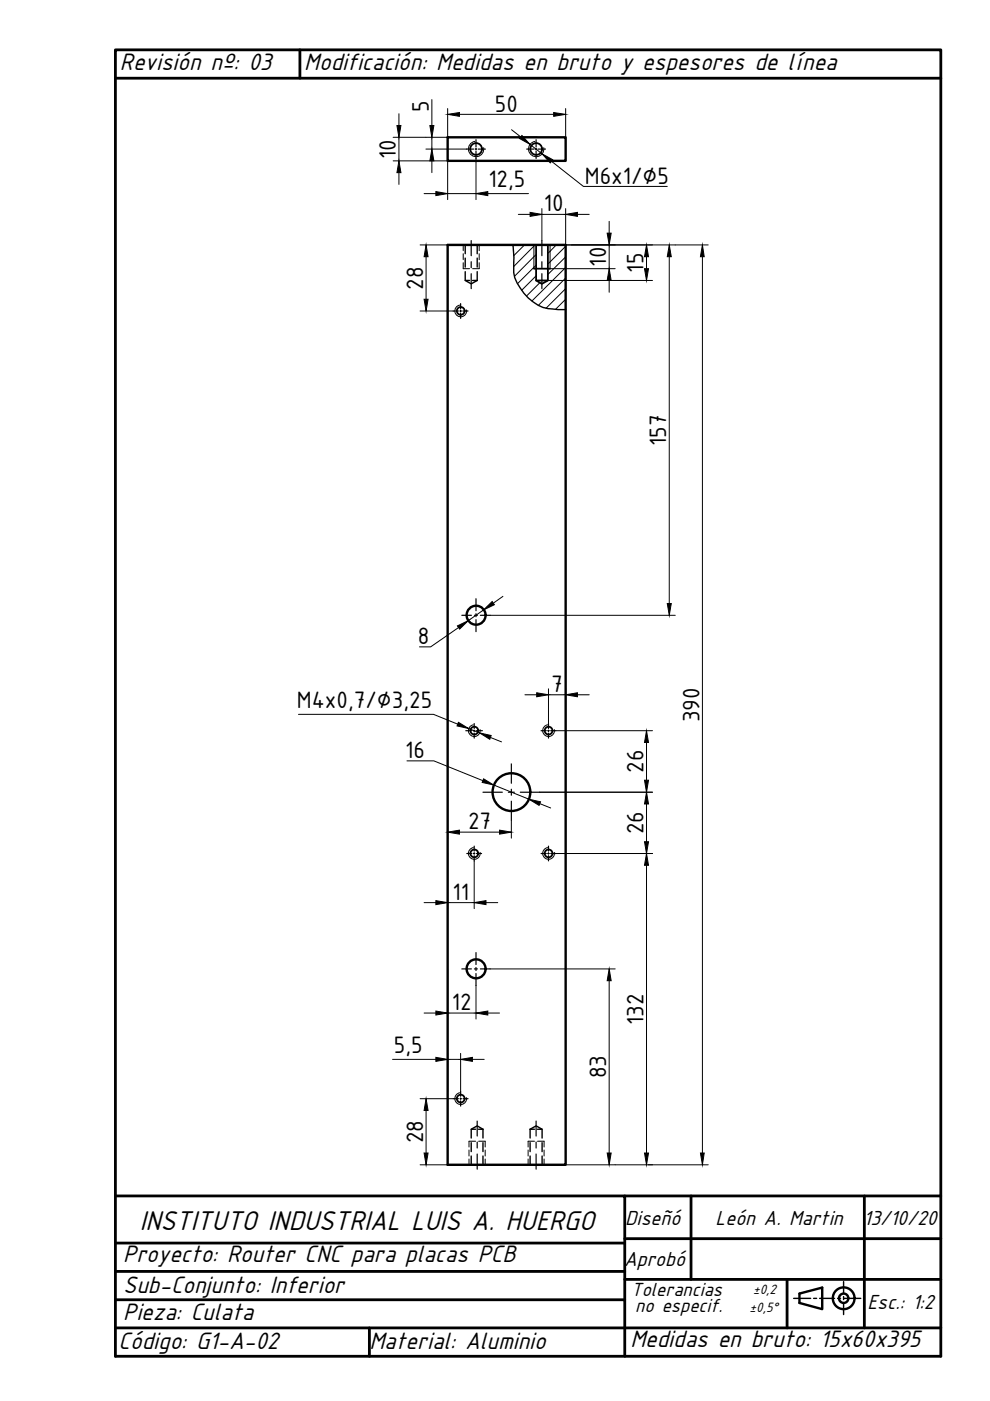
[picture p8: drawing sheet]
<svg xmlns="http://www.w3.org/2000/svg" width="210mm" height="297mm" viewBox="0 0 210 297" stroke-linecap="round" stroke-linejoin="round" font-family="sans-serif">
<!-- layer: 0 -->
<g fill="none" stroke="#000" stroke-width=".59">
<path d="M63.6 10.6v6M24.5 253.6h108v34M132.5 253.6h67M146.5 253.6v17.7M183.3 253.6v27.9M24.5 275.6h108M24.5 269.6h108M24.5 263.6h108M132.5 271.3h67M132.5 262.6h67M166.9 271.3v10.2M24.5 287.6v-277h175v277"/>
<path d="M24.5 281.5h175M78.3 281.5v6.1"/>
</g>
<!-- layer: DIBUJO -->
<path d="M24.5 16.6h175M24.5 287.6h175" fill="none" stroke="#000" stroke-width=".59"/>
<!-- layer: 0 -->
<g fill="none" stroke="#000" stroke-width=".51">
<path d="M94.9 29.1h25v5h-25zM94.9 51.9h25v195.1h-25zM169.5 274.3l4.8-1.3v4.6l-4.8-1.3z"/>
<circle cx="100.9" cy="130.4" r="2.01"/>
<circle cx="108.4" cy="167.9" r="4"/>
<circle cx="100.9" cy="205.4" r="2.01"/>
<circle cx="178.9" cy="275.3" r="2.31"/>
<circle cx="178.9" cy="275.3" r=".99"/>
</g>
<g fill="none" stroke="#000" stroke-width=".3">
<path d="M98.6 57.6v1.9l1.3 .7 1.3-.7M98.6 51.9v1.9M98.6 54.7v1.9M98.6 59.5h1M100.2 59.5h1M101.2 51.9v1.9M101.2 54.7v1.9M101.2 57.6v1.9M108.8 51.9l.2 2.7a9.6 9.6 0 0 0 5.1 10.1 11.1 11.1 0 0 0 5.8 .9M99.9 239.4h.9M101.5 239.4h.9M102.4 239.4l-1.2-.7-1.3 .7v1.9"/>
<path d="M102.4 239.4v1.9M112.4 239.4l1.3-.7 1.2 .7v1.9M112.4 239.4h.9M112.4 239.4v1.9M114 239.4h.9M99.9 242.3v1.9M99.9 245.1v1.9M102.4 242.3v1.9M102.4 245.1v1.9M112.4 242.3v1.9M112.4 245.1v1.9M114.9 242.3v1.9"/>
<path d="M114.9 245.1v1.9M168.3 275.3h3.6M172.5 275.3h.6M173.8 275.3h3.2M177.6 275.3h.6M178.9 271.7v2.6M178.9 274.9v.6M178.9 276.2v2.5M178.9 275.3h3.6"/>
</g>
<g fill="none" stroke="#000" stroke-width=".25">
<path d="M24.5 10.6h87.5M98.9 31.6h1.5M100.8 31.6h.2M100.9 29.6v1.5M100.9 31.4v.4M100.9 32.1v1.5M101.4 31.6h1.5M109.9 29.1h4M111.7 31.6h1.5M113.5 31.6h.3M113.7 29.6v1.5M113.7 31.4v.4"/>
<path d="M113.7 32.1v1.5M114.1 31.6h1.6M99.9 51v3.2M99.9 55.5v1.3M99.9 58v3.2M114.9 51v3.2M114.9 55.5v1.3M114.9 58v3.2M96.1 65.9h1.1M97.5 65.9h.3M97.7 64.4v1.1M97.7 65.8v.3"/>
<path d="M97.7 66.4v1.1M98.1 65.9h1.1M97.9 130.5h2M100.6 130.5h.6M100.9 126.9v2.6M100.9 130.1v.7M100.9 131.4v2.5M101.9 130.5h2M98.8 154.9h1.2M100.4 154.9h.3M100.5 153.4v1.1M100.5 154.8v.3"/>
<path d="M100.5 155.4v1.1M101 154.9h1.3M114.7 154.9h1.1M116.1 154.9h.4M116.3 153.4v1.1M116.3 154.8v.3M116.3 155.4v1.1M116.8 154.9h1.1M100.5 179.4v1.1M102.4 168h4.1M107.8 168h1.3M108.4 162v4.1"/>
<path d="M108.4 167.3v1.3M108.4 169.9v4M110.3 168h4.1M116.3 179.4v1.1M99 181h1M100.4 181h.3M100.5 180.8v.3M100.5 181.4v1.1M101 181h1.1M114.7 181h1.1M116.1 181h.4M116.3 180.8v.3"/>
<path d="M116.3 181.4v1.1M116.8 181h1.1M97.9 205.4h2M100.6 205.4h.6M100.9 202v2.5M100.9 205.1v.7M100.9 206.4v2.5M101.9 205.4h2M96.1 232.9h1.1M97.5 232.9h.3M97.7 231.4v1M97.7 232.8v.3"/>
<path d="M97.7 233.4v1.1M98.2 232.9h1M101.2 237.7v3.2M113.7 237.7v3.2M101.2 242.1v1.3M101.2 244.7v3.2M113.7 242.1v1.3M113.7 244.7v3.2"/>
</g>
<g fill="none" stroke="#000" stroke-width=".21">
<path d="M83.4 34.1h11.5v8.2M84.6 24.1v2.5M84.6 29.1v5M84.6 36.6v2.5M90.3 31.6h8.6M91.6 21.1v5.5M91.6 29.1v2.5M91.6 34.1v2.5M94.9 23v6.1h-11.5M97.4 24.2h20M100.7 30a1.63 1.63 0 0 0-1.4 1.9 1.63 1.63 0 0 0 1.9 1.3 1.63 1.63 0 0 0 1.3-1.9M100.9 33.6v8.7"/>
<path d="M108.5 27.5l1.9 1.5M112.4 30.6l2.5 2M113.4 30a1.63 1.63 0 0 0-1.3 1.9 1.63 1.63 0 0 0 1.9 1.3 1.63 1.63 0 0 0 1.3-1.9M116.9 34.2l6.8 5.3h17.8M119.9 23v6.1M89.1 51.9h5.8M89.9 41h2.5M90.3 54.4v9M94.9 41h6M98.2 55.7v1.3h1.4M98.2 51.9v1.3M98.2 53.8v1.3"/>
<path d="M101.6 55.7v1.3h-1.4M101.6 51.9v1.3M101.6 53.8v1.3M103.4 41h8.7M109 51.9l-.2 .2M109.9 45.5h2.5M111.2 51.9l-2.3 2.3M113.2 51.9v5.1M113.5 51.9l-4.6 4.6M113.7 54l-4.6 4.6M113.7 56.2l-4 3.9M113.7 58.5l-3.1 3"/>
<path d="M114.5 59.9l-2.9 2.9M114.9 44.2v6.8M114.9 45.5h5M116.2 59.5h22.1M116.4 57h14M116.6 51.9v5.1M117.9 51.9l-1.7 1.8M119.9 52.2l-3.7 3.8M119.9 54.5l-3.7 3.7M119.9 56.7l-7.1 7.1M119.9 59l-5.8 5.8M119.9 44.2v7.7h30.3"/>
<path d="M122.4 45.5h2.5M129.2 46.9v2.5M129.2 51.9v5.1M129.2 59.5v2.5M137.1 54.4v2.6M141.9 54.4v73.6M148.9 54.4v190.1M89.1 65.9h7M97.5 64.7a1.25 1.25 0 0 0-1 1.4 1.25 1.25 0 0 0 1.4 1.1 1.25 1.25 0 0 0 1-1.5M119.9 61.2l-4.1 4.1M119.9 63.4l-2.1 2.2M97.2 133l-5.9 4.1h-2.4"/>
<path d="M102.5 129.3l-3.2 2.3M103.9 130.5h39.3M106.6 126.4l-2 1.5M63.3 151.5h28.6l5.1 2M99.4 154.5l2.3 .9M100.3 153.7a1.25 1.25 0 0 0-1 1.4 1.25 1.25 0 0 0 1.5 1 1.25 1.25 0 0 0 1-1.4M104 156.4l2.3 .9M111.3 147.3h2.5M116.1 153.7a1.25 1.25 0 0 0-1 1.4 1.25 1.25 0 0 0 1.4 1 1.25 1.25 0 0 0 1-1.4M116.3 146v7.4M116.3 147.3h3.6M117.9 154.9h20.4"/>
<path d="M119.9 146v35M122.4 147.3h2.5M137.1 157.4v8M86.3 161.3h5.7l10.4 4.2M94.9 168v9.7M97.4 176.4h8.5M100.3 179.7a1.25 1.25 0 0 0-1 1.5 1.25 1.25 0 0 0 1.5 1 1.25 1.25 0 0 0 1-1.5M104.7 166.4l7.4 3M108.4 173.9v3.8M114.4 168h23.9M114.4 170.4l2.4 .9M116.1 179.7a1.25 1.25 0 0 0-1 1.5 1.25 1.25 0 0 0 1.4 1 1.25 1.25 0 0 0 1-1.5"/>
<path d="M137.1 170.5v8M89.9 191.4h2.5M94.9 181v11.6M94.9 191.4h5.6M100.5 182.5v10.1M103 191.4h2.5M117.9 181h20.4M137.1 183.5v61M89.9 214.8h2.5M94.9 205.4v10.7M94.9 214.8h6M100.9 208.9v7.2"/>
<path d="M103.4 214.8h2.5M103.9 205.4h26.5M129.2 207.9v36.6M83.2 224.6h9.2M89.1 232.9h7M90.3 235.4v9.1M94.9 223.3v8.1M94.9 224.6h2.8M97.5 231.7a1.25 1.25 0 0 0-1 1.4 1.25 1.25 0 0 0 1.4 1.1 1.25 1.25 0 0 0 1-1.5M97.7 223.3v8.1M100.2 224.6h2.5M89.1 247h5.8"/>
<path d="M99.4 243.8v1.3M99.4 245.7v1.3M100.8 242h-1.4v1.2M101.5 242h1.4v1.2M102.9 243.8v1.3M102.9 245.7v1.3M112 243.8v1.3M112 245.7v1.3M113.3 242h-1.3v1.2M114 242h1.4v1.2M115.4 243.8v1.3M115.4 245.7v1.3"/>
<path d="M119.9 247h30.3"/>
</g>
<g fill="none" stroke="#000" stroke-width=".38">
<path d="M113.2 57h3.4M113.7 51.9v7.6h2.5v-7.6M113.7 59.5l1.2 .7 1.3-.7"/>
<circle cx="100.9" cy="31.6" r="1.25"/>
<circle cx="113.7" cy="31.6" r="1.25"/>
<circle cx="97.7" cy="65.9" r=".83"/>
<circle cx="100.6" cy="154.9" r=".83"/>
<circle cx="116.3" cy="154.9" r=".83"/>
<circle cx="100.6" cy="180.9" r=".83"/>
<circle cx="116.3" cy="180.9" r=".83"/>
<circle cx="97.7" cy="232.9" r=".83"/>
</g>
<g fill="#000" stroke="#000" stroke-width=".21">
<path d="M84.2 26.6h.8l-.4 2.5zM84.6 34.1l.4 2.5h-.8zM91.6 31.6l.4 2.5h-.9zM91.1 26.6h.9l-.4 2.5zM94.9 24.2l2.5-.3v.8zM110.7 28.7l1.7 1.9-2.2-1.2zM114.9 32.6l2.3 1.3-.5 .6zM117.4 23.9l2.5 .3-2.5 .5zM90.3 51.9l.5 2.5h-.9zM92.4 40.6l2.5 .4-2.5 .5zM100.9 41l2.5-.4v.9zM112.4 45l2.5 .5-2.5 .4z"/>
<path d="M119.9 45.5l2.5-.5v.9zM128.7 49.4h.9l-.4 2.5zM129.2 57l.4 2.5h-.9zM137.1 51.9l.4 2.5h-.8zM136.7 57h.8l-.4 2.5zM141.9 51.9l.4 2.5h-.8zM148.9 51.9l.4 2.5h-.8zM89.9 63.4h.9l-.5 2.5zM97 132.7l2.3-1.1-1.8 1.8zM102.5 129.3l1.9-1.8 .4 .7zM141.5 128h.8l-.4 2.5zM97.2 153.1l2.2 1.4-2.5-.6z"/>
<path d="M101.7 155.4l2.4 .5-.3 .8zM113.8 146.9l2.5 .4-2.5 .4zM119.9 147.3l2.5-.4v.8zM137.1 154.9l.4 2.5h-.8zM94.9 176.4l2.5-.4v.9zM102.5 165.1l2.2 1.3-2.5-.5zM105.9 176l2.5 .4-2.5 .5zM112.1 169.4l2.5 .6-.3 .8zM136.7 178.5h.8l-.4 2.5zM137.1 168l.4 2.5h-.8zM136.7 165.4h.8l-.4 2.6zM92.4 191l2.5 .4-2.5 .4z"/>
<path d="M100.5 191.4l2.5-.4v.8zM137.1 181l.4 2.5h-.8zM92.4 214.4l2.5 .4-2.5 .4zM100.9 214.8l2.5-.4v.8zM129.2 205.4l.4 2.5h-.9zM90.3 232.9l.5 2.5h-.9zM92.4 224.2l2.5 .4-2.5 .4zM97.7 224.6l2.5-.4v.8zM89.9 244.5h.9l-.5 2.5zM128.7 244.5h.9l-.4 2.5zM136.7 244.5h.8l-.4 2.5zM148.5 244.5h.8l-.4 2.5z"/>
</g>
<text font-size="6.4" x="29.6" y="260.9">INSTITUTO INDUSTRIAL LUIS A. HUERGO</text>
<g font-size="5.6">
<text x="25.4" y="14.8">Revisión nº: 03</text>
<text x="64.5" y="14.8">Modificación: Medidas en bruto y espesores de línea</text>
<text x="26.1" y="267.6">Proyecto: Router CNC para placas PCB</text>
<text x="26.1" y="274.1">Sub-Conjunto: Inferior</text>
<text x="26.1" y="279.9">Pieza: Culata</text>
<text x="25.1" y="286">Código: G1-A-02</text>
<text x="78.3" y="286.1">Material: Aluminio</text>
<text x="133.6" y="285.7">Medidas en bruto: 15x60x395</text>
</g>
<g font-size="5.4">
<text x="90.9" y="23.8" transform="rotate(-90 90.9 23.8)">5</text>
<text x="104.9" y="23.7">50</text>
<text x="83.9" y="33.7" transform="rotate(-90 83.9 33.7)">10</text>
<text x="103.5" y="39.7">12,5</text>
<text x="124" y="38.9">M6x1/∅5</text>
<text x="115.3" y="44.8">10</text>
<text x="128.5" y="56.5" transform="rotate(-90 128.5 56.5)">10</text>
<text x="136.4" y="57.8" transform="rotate(-90 136.4 57.8)">15</text>
<text x="89.7" y="61.4" transform="rotate(-90 89.7 61.4)">28</text>
<text x="141.3" y="94.5" transform="rotate(-90 141.3 94.5)">157</text>
<text x="88.6" y="136.6">8</text>
<text x="116.9" y="146.7">7</text>
<text x="62.9" y="150.1">M4x0,7/∅3,25</text>
<text x="148.3" y="153.1" transform="rotate(-90 148.3 153.1)">390</text>
<text x="85.9" y="160.7">16</text>
<text x="136.4" y="163.9" transform="rotate(-90 136.4 163.9)">26</text>
<text x="99.2" y="175.8">27</text>
<text x="136.4" y="176.9" transform="rotate(-90 136.4 176.9)">26</text>
<text x="96" y="190.7">11</text>
<text x="95.8" y="214.2">12</text>
<text x="136.4" y="217.3" transform="rotate(-90 136.4 217.3)">132</text>
<text x="83.5" y="223.3">5,5</text>
<text x="128.5" y="228.6" transform="rotate(-90 128.5 228.6)">83</text>
<text x="89.7" y="242.4" transform="rotate(-90 89.7 242.4)">28</text>
</g>
<g font-size="4.8">
<text x="132.5" y="259.8">Diseñó</text>
<text x="151.7" y="259.8">León A. Martin</text>
<text x="183" y="259.7">13/10/20</text>
<text x="132.3" y="268.5">Aprobó</text>
<text x="183.9" y="277.5">Esc.: 1:2</text>
</g>
<g font-size="4.5">
<text x="133.8" y="274.7">Tolerancias</text>
<text x="134.7" y="278.2">no especif.</text>
</g>
<g font-size="3.2">
<text x="159.7" y="274.3">±0,2</text>
<text x="158.9" y="278.1">±0,5°</text>
</g>
</svg>
